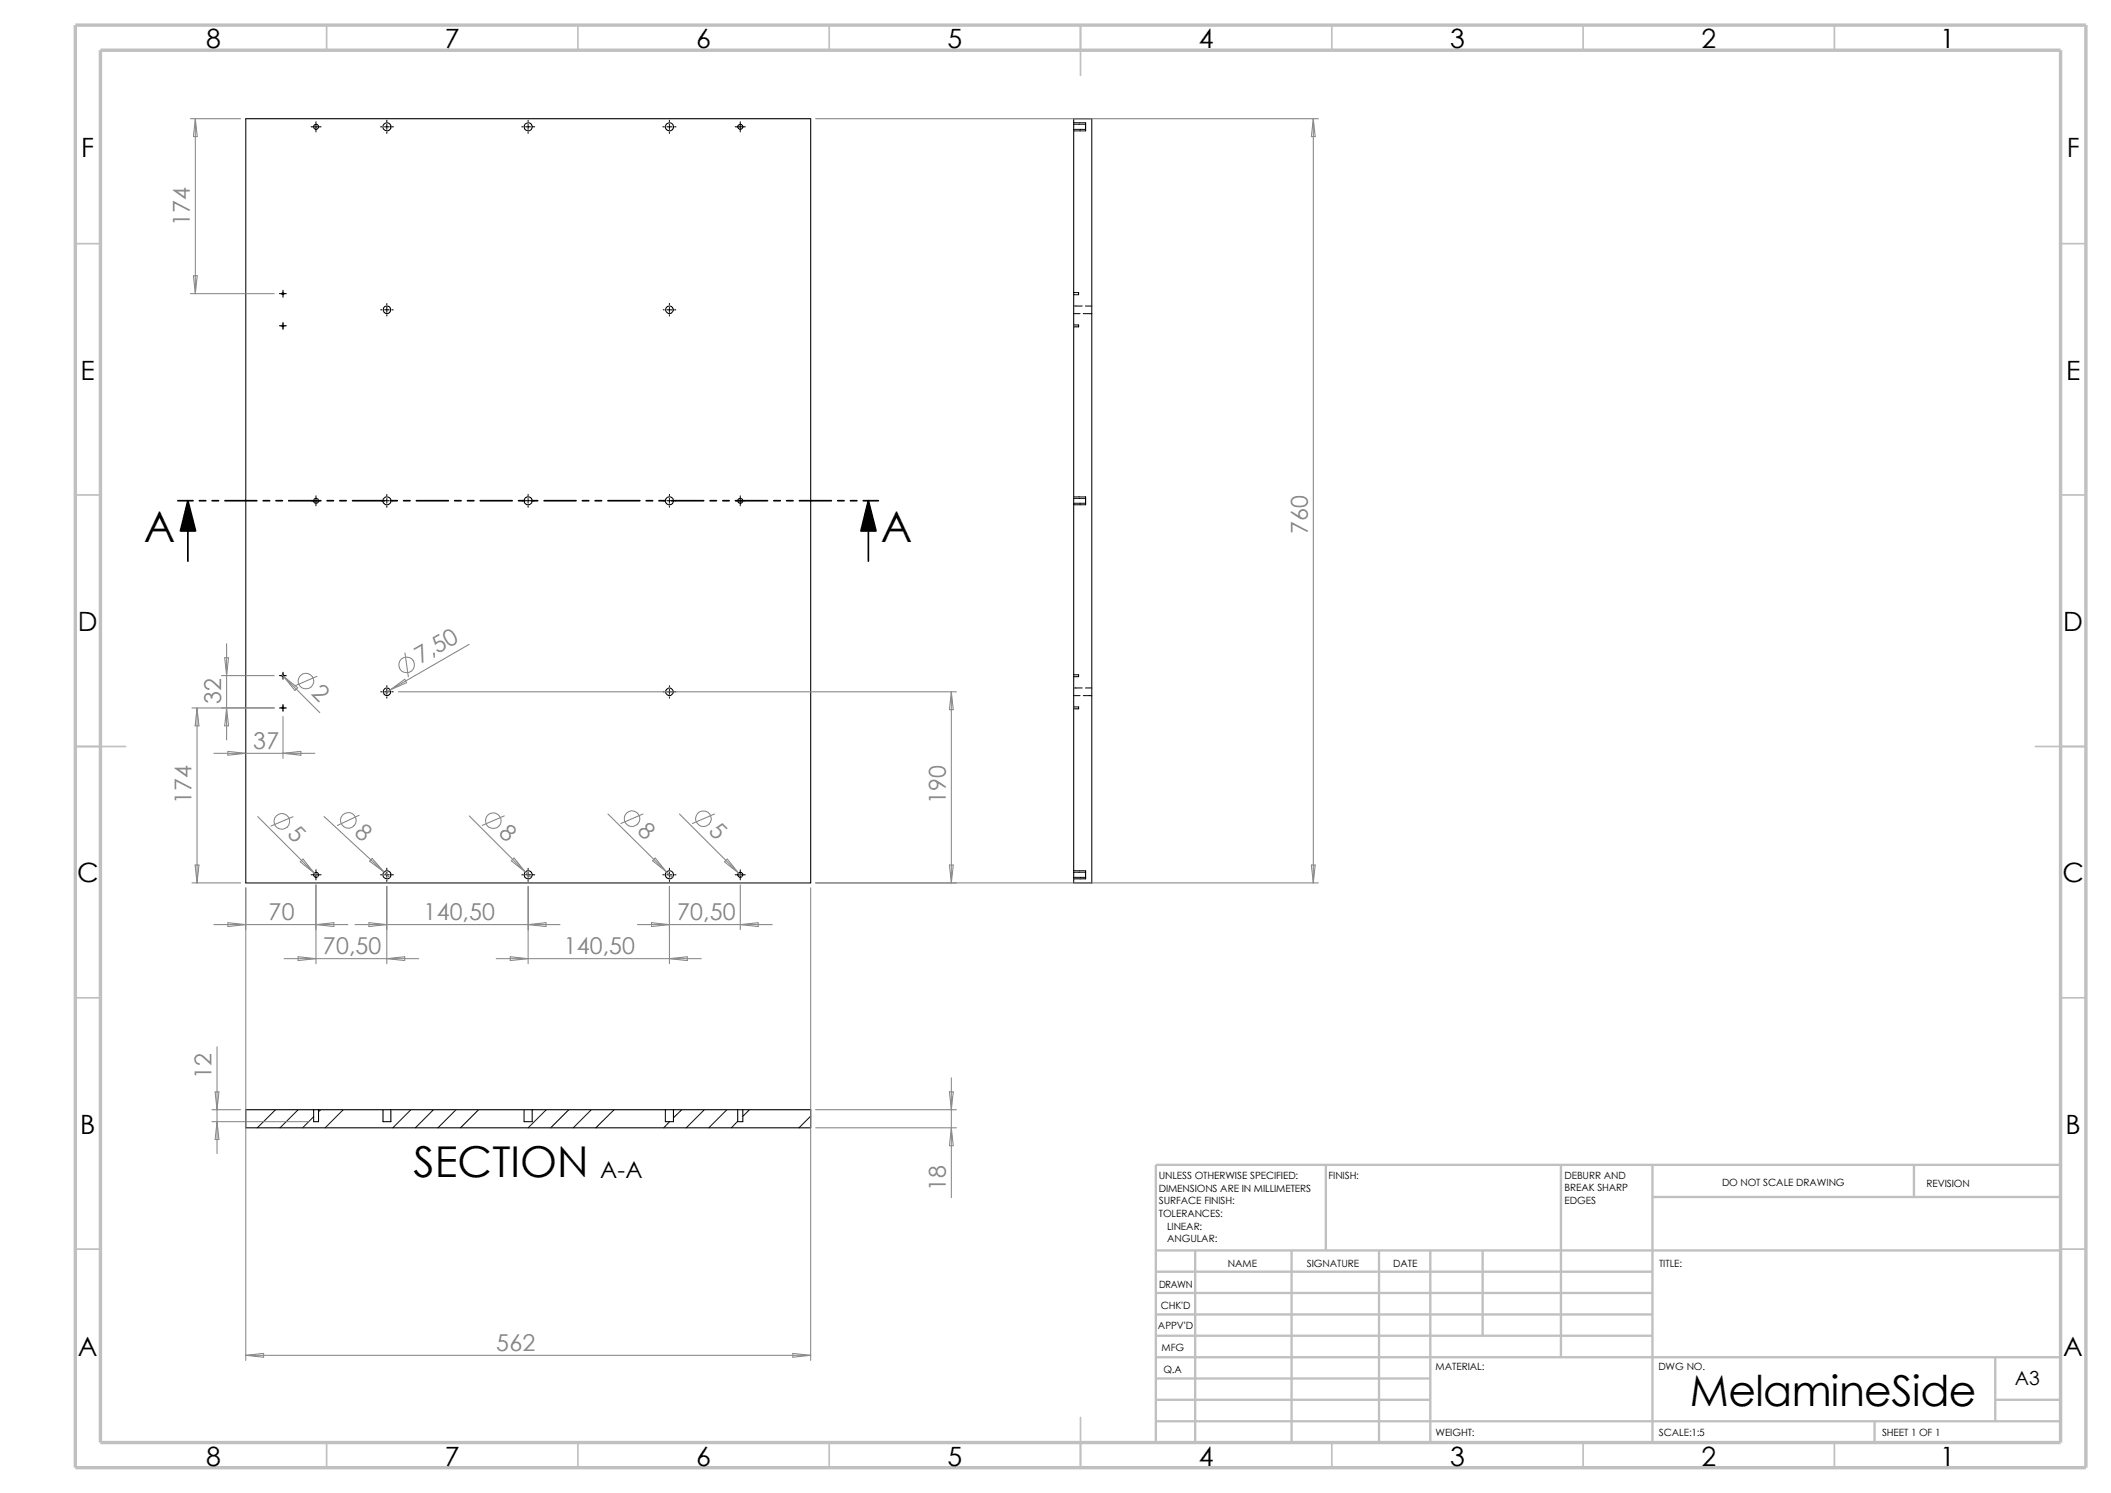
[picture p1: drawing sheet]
<svg xmlns="http://www.w3.org/2000/svg" width="420mm" height="297mm" viewBox="0 0 420 297" stroke-linecap="round" stroke-linejoin="round" font-family="sans-serif">
<g fill="none" stroke="#c0c0c0" stroke-width=".34">
<path d="M65 5v5M115 5v5M165 5v5M215 5v10M265 5v5M315 5v5M365 5v5M15 48.5h5M410 48.5h5M15 98.5h5M410 98.5h5M15 148.5h10"/>
<path d="M405 148.5h10M15 198.5h5M410 198.5h5M15 248.5h5M410 248.5h5M65 287v5M115 287v5M165 287v5M215 282v10M265 287v5M315 287v5M365 287v5"/>
</g>
<g fill="none" stroke="#c0c0c0" stroke-width=".47">
<path d="M263.8 231.7v17.1M310.6 231.7v38.3M328.8 231.7v55.3M328.8 238.1h81.2M380.8 231.7v6.4M410 231.7h-180v55.3M230 248.8h180M230 257.2h98.8M230 253h98.8M237.8 248.8v38.2M257 248.8v38.2M274.4 248.8v38.2"/>
<path d="M284.6 248.8v38.2M295 248.8v16.9M230 265.7h98.8M230 261.5h98.8M230 278.5h54.6M230 274.2h54.6M230 270h180M397 278.5h13M397 270v12.7M230 282.7h180M373 282.7v4.3"/>
</g>
<path d="M15 5h400v287h-400zM20 10h390v277h-390z" fill="none" stroke="#c0c0c0" stroke-width=".68" stroke-linecap="butt"/>
<g fill="none" stroke="#000" stroke-width=".21">
<path d="M48.9 23.6h112.4v152h-112.4zM213.6 23.6h3.6v152h-3.6zM62.4 220.8h-13.5v3.6h112.4v-3.6h-13.5M62.4 220.8v2.3h1v-2.3M62.4 220.8h1M63.4 220.8h12.8M76.2 220.8v2.3h1.6v-2.3M76.2 220.8h1.6M77.8 220.8h26.5M104.3 220.8v2.3h1.6v-2.3M104.3 220.8h1.6M105.9 220.8h26.5"/>
<path d="M132.4 220.8h1.6M132.4 220.8v2.3h1.6v-2.3M134 220.8h12.8M146.8 220.8v2.3h1v-2.3M146.8 220.8h1"/>
<circle cx="62.9" cy="25.2" r=".49"/>
<circle cx="77" cy="25.2" r=".79"/>
<circle cx="105.1" cy="25.2" r=".79"/>
<circle cx="133.2" cy="25.2" r=".79"/>
<circle cx="147.3" cy="25.2" r=".49"/>
<circle cx="56.3" cy="58.4" r=".2"/>
<circle cx="56.3" cy="64.8" r=".2"/>
<circle cx="77" cy="61.6" r=".75"/>
<circle cx="133.2" cy="61.6" r=".75"/>
<circle cx="62.9" cy="99.6" r=".49"/>
<circle cx="77" cy="99.6" r=".8"/>
<circle cx="105.1" cy="99.6" r=".8"/>
<circle cx="133.2" cy="99.6" r=".8"/>
<circle cx="147.3" cy="99.6" r=".49"/>
<circle cx="56.3" cy="134.4" r=".2"/>
<circle cx="77" cy="137.6" r=".75"/>
<circle cx="133.2" cy="137.6" r=".75"/>
<circle cx="56.3" cy="140.8" r=".2"/>
<circle cx="62.9" cy="174" r=".49"/>
<circle cx="77" cy="174" r=".79"/>
<circle cx="105.1" cy="174" r=".79"/>
<circle cx="133.2" cy="174" r=".79"/>
<circle cx="147.3" cy="174" r=".49"/>
</g>
<g fill="none" stroke="#000" stroke-width=".2">
<path d="M61.9 25.2h2M62.9 24.2v2M75.7 25.2h.3M76.5 25.2h1M77 23.9v.3M77 24.7v1M77 26.2v.3M78 25.2h.3M103.8 25.2h.3M104.6 25.2h1M105.1 23.9v.3M105.1 24.7v1"/>
<path d="M105.1 26.2v.3M106.1 25.2h.3M131.9 25.2h.3M132.7 25.2h1M133.2 23.9v.3M133.2 24.7v1M133.2 26.2v.3M134.2 25.2h.3M146.3 25.2h2M147.3 24.2v2M213.6 24.4h2.4v1.6h-2.4M213.6 25.7h2.4"/>
<path d="M213.6 24.7h2.4M55.6 58.4h1.4M56.3 57.7v1.4M213.6 58.2h1v.4h-1M55.6 64.8h1.4M56.3 64.1v1.4M75.7 61.6h.3M76.5 61.6h1M77 60.4v.2M77 61.1v1M77 62.6v.3M78 61.6h.2"/>
<path d="M132 61.6h.2M132.7 61.6h1M133.2 60.4v.2M133.2 61.1v1M133.2 62.6v.3M134.2 61.6h.3M213.6 64.6h1v.4h-1M213.6 62.4h1.3M213.6 60.9h1.7M215.5 62.4h1.7M215.9 60.9h1.3M61.9 99.6h2"/>
<path d="M62.9 98.6v2M75.7 99.6h.3M76.5 99.6h1M77 98.3v.3M77 99.1v1M78 99.6h.3M103.8 99.6h.3M104.6 99.6h1M105.1 98.3v.3M105.1 99.1v1M106.1 99.6h.3M131.9 99.6h.3"/>
<path d="M132.7 99.6h1M133.2 98.3v.3M133.2 99.1v1M134.2 99.6h.3M146.3 99.6h2M147.3 98.6v2M213.6 98.8h2.4v1.6h-2.4M213.6 99.1h2.4M77 100.6v.3M105.1 100.6v.3M133.2 100.6v.3M213.6 100.1h2.4"/>
<path d="M55.6 134.4h1.4M56.3 133.7v1.4M75.7 137.6h.3M76.5 137.6h1M77 136.4v.2M77 137.1v1M77 138.6v.3M78 137.6h.2M132 137.6h.2M132.7 137.6h1M133.2 136.4v.2M133.2 137.1v1"/>
<path d="M133.2 138.6v.3M134.2 137.6h.3M213.6 134.2h1v.4h-1M213.6 138.4h1.3M213.6 136.9h1.7M215.5 138.4h1.7M215.9 136.9h1.3M55.6 140.8h1.4M56.3 140.1v1.4M213.6 140.6h1v.4h-1M61.9 174h2M62.9 173v2"/>
<path d="M75.7 174h.3M76.5 174h1M77 172.7v.3M77 173.5v1M77 175v.3M78 174h.3M103.8 174h.3M104.6 174h1M105.1 172.7v.3M105.1 173.5v1M105.1 175v.3M106.1 174h.3"/>
<path d="M131.9 174h.3M132.7 174h1M133.2 172.7v.3M133.2 173.5v1M133.2 175v.3M134.2 174h.3M146.3 174h2M147.3 173v2M213.6 173.2h2.4v1.6h-2.4M213.6 174.5h2.4M213.6 173.5h2.4M54.8 220.8l-3.6 3.6"/>
<path d="M59.3 220.8l-3.6 3.6M62.4 222.2l-2.2 2.2M63.8 220.8l-.4 .3M68.3 220.8l-3.6 3.6M81.7 220.8l-3.6 3.6M86.2 220.8l-3.6 3.6M90.7 220.8l-3.6 3.6M95.2 220.8l-3.6 3.6M108.7 220.8l-3.6 3.6M113.2 220.8l-3.6 3.6M117.6 220.8l-3.6 3.6M122.2 220.8l-3.7 3.6"/>
<path d="M133.2 223.1l-1.2 1.3M135.6 220.8l-1.6 1.6M140.1 220.8l-3.6 3.6M144.6 220.8l-3.6 3.6M146.8 223.1l-1.3 1.3M149.1 220.8l-1.3 1.3M161.3 222l-2.3 2.4"/>
</g>
<g fill="none" stroke="#808080" stroke-width=".2">
<path d="M37.9 23.6h10M38.9 23.6l.3 3.6h-.7zM38.9 23.6v34.8M162.3 23.6h100M261.3 23.6v152M261.3 23.6l.4 3.6h-.8zM37.9 58.4h16.7M38.5 54.9h.7l-.3 3.5zM44.1 134.4h10.5M44.7 130.9h.8l-.4 3.5zM45.1 128.1v19.1M56.1 134.3l7.5 7.5"/>
<path d="M56.4 134.6l2.8 2.2-.5 .6zM63.1 134.5l-4.4 1.9M77.6 137.2l2.9-2.1 .4 .7zM77.6 137.2l-1.3 .8M79.2 137.6h111.1M80.6 129.9l.6 4.7M93.3 128.2l-15.7 9M189.3 137.6v38M189.3 137.6l.4 3.6h-.8zM38.2 140.8h16.4M39.2 140.8l.4 3.6h-.8zM39.2 140.8v34.8"/>
<path d="M42.5 149.9h20.2M45.1 140.8l.4 3.6h-.8zM45.3 149.5l3.6 .4-3.6 .3zM56.3 142.5v8.4M56.3 149.9l3.6-.4v.7zM38.2 175.6h9.7M38.8 172.1h.8l-.4 3.5zM48.9 176.6v94M51.3 162.4l11.2 11.3M58.3 162.5l-4.4 1.8M60.3 170.9l2.2 2.8-2.8-2.3zM62.5 173.7l.7 .7"/>
<path d="M62.9 176v15.7M64.5 162.4l11.9 11.1M71.5 162.2l-4.4 2M74 170.8l2.4 2.7-2.9-2.2zM76.4 173.5l1.2 1.1M77 176.3v15.4M93.3 162.3l11.2 11.2M100.3 162.3l-4.4 1.9M102.3 170.7l2.2 2.8-2.8-2.3zM104.5 173.5l1.2 1.1M105.1 176.3v15.4M120.9 161.9l11.7 11.6"/>
<path d="M127.9 161.9l-4.4 1.9M130.3 170.7l2.3 2.8-2.8-2.3zM132.6 173.5l1.1 1.1M133.2 176.3v15.4M135.2 161.9l11.7 11.8M142.2 161.9l-4.4 1.9M144.1 171.4l.6-.5 2.2 2.8zM146.9 173.7l.7 .7M147.3 176v9M161.3 176.6v94M162.3 175.6h100M188.9 172.1h.8l-.4 3.5z"/>
<path d="M260.9 172.1h.8l-.4 3.5zM42.5 183.9h26.7M45.3 183.6l3.6 .3-3.6 .4zM56.5 190.7h26.8M59.3 190.3l3.6 .4-3.6 .4zM62.9 183.9l3.5-.3v.7zM70.6 183.9h40.8M73.4 183.6l3.6 .3-3.6 .4zM77 190.7l3.5-.4v.8zM98.7 190.7h40.8M101.5 190.3l3.6 .4-3.6 .4zM105.1 183.9l3.5-.3v.7z"/>
<path d="M126.8 183.9h26.8M129.6 183.6l3.6 .3-3.6 .4zM133.2 190.7l3.5-.4v.8zM147.3 183.9l3.5-.3v.7zM42.8 217.2h.8l-.4 3.6zM43.2 208.2v21.3M188.9 217.2h.8l-.4 3.6zM189.3 214.4v23.9M42.2 223.1h19.2M42.2 220.8h5.7M43.2 223.1l.4 3.6h-.8zM162.3 220.8h28"/>
<path d="M162.3 224.4h28M189.3 224.4l.4 3.5h-.8zM48.9 269.6h112.4M48.9 269.6l3.6-.4v.8zM157.7 269.2l3.6 .4-3.6 .4z"/>
<circle cx="60.9" cy="135.5" r="1.57"/>
<circle cx="80.9" cy="132.3" r="1.56"/>
<circle cx="56.1" cy="163.4" r="1.57"/>
<circle cx="69.3" cy="163.2" r="1.56"/>
<circle cx="98.2" cy="163.3" r="1.56"/>
<circle cx="125.7" cy="162.9" r="1.55"/>
<circle cx="139.9" cy="162.9" r="1.56"/>
</g>
<path d="M37.4 99.6l1.5 6h-3zM172.8 99.6l1.5 6h-3z" fill="#000" stroke="#000" stroke-width=".34"/>
<g fill="none" stroke="#000" stroke-width=".34">
<path d="M35.4 99.6h3M37.4 99.6v12M39.7 99.6h1.2M42.2 99.6h1.3M44.7 99.6h6.4M52.4 99.6h1.2M54.9 99.6h1.3M57.4 99.6h6.4M65.1 99.6h1.2M67.6 99.6h1.3M70.1 99.6h6.4M77.8 99.6h1.2"/>
<path d="M80.3 99.6h1.3M82.8 99.6h6.4M90.5 99.6h1.2M93 99.6h1.3M95.5 99.6h6.4M103.2 99.6h1.2M105.7 99.6h1.3M108.2 99.6h6.4M115.9 99.6h1.2M118.4 99.6h1.3M120.9 99.6h6.4M128.6 99.6h1.2"/>
<path d="M131.1 99.6h1.3M133.6 99.6h6.4M141.3 99.6h1.2M143.8 99.6h1.3M146.3 99.6h6.4M154 99.6h1.2M156.5 99.6h1.3M159 99.6h6.4M166.7 99.6h1.2M169.2 99.6h1.3M171.7 99.6h3.1M172.8 99.6v12"/>
</g>
<g font-size="8.5">
<text x="28.6" y="107.8">A</text>
<text x="175.3" y="107.8">A</text>
<text x="82.3" y="234.2">SECTION</text>
<text x="336.2" y="279.7">MelamineSide</text>
</g>
<g font-size="5.3">
<text x="41" y="9.6">8</text>
<text x="88.5" y="9.6">7</text>
<text x="138.5" y="9.6">6</text>
<text x="188.5" y="9.6">5</text>
<text x="238.5" y="9.6">4</text>
<text x="288.5" y="9.6">3</text>
<text x="338.5" y="9.6">2</text>
<text x="386" y="9.6">1</text>
<text x="16.2" y="31.3">F</text>
<text x="411.2" y="31.3">F</text>
<text x="16" y="75.6">E</text>
<text x="411" y="75.6">E</text>
<text x="15.5" y="125.6">D</text>
<text x="410.5" y="125.6">D</text>
<text x="15.3" y="175.6">C</text>
<text x="410.3" y="175.6">C</text>
<text x="16" y="225.6">B</text>
<text x="411" y="225.6">B</text>
<text x="15.5" y="269.8">A</text>
<text x="410.5" y="269.8">A</text>
<text x="41" y="291.6">8</text>
<text x="88.5" y="291.6">7</text>
<text x="138.5" y="291.6">6</text>
<text x="188.5" y="291.6">5</text>
<text x="238.5" y="291.6">4</text>
<text x="288.5" y="291.6">3</text>
<text x="338.5" y="291.6">2</text>
<text x="386" y="291.6">1</text>
</g>
<g font-size="4.6" fill="#808080">
<text x="37.8" y="44.9" transform="rotate(-90 37.8 44.9)">174</text>
<text x="260.2" y="106.3" transform="rotate(-90 260.2 106.3)">760</text>
<text x="83.7" y="132.1" transform="rotate(-30 83.7 132.1)">7,50</text>
<text x="44" y="140" transform="rotate(-90 44 140)">32</text>
<text x="61.8" y="138.1" transform="rotate(45 61.8 138.1)">2</text>
<text x="50.4" y="148.9">37</text>
<text x="38.1" y="160" transform="rotate(-90 38.1 160)">174</text>
<text x="188.2" y="160" transform="rotate(-90 188.2 160)">190</text>
<text x="57" y="166" transform="rotate(45 57 166)">5</text>
<text x="70.3" y="165.8" transform="rotate(43 70.3 165.8)">8</text>
<text x="99" y="165.9" transform="rotate(45 99 165.9)">8</text>
<text x="126.7" y="165.5" transform="rotate(45 126.7 165.5)">8</text>
<text x="140.8" y="165.5" transform="rotate(45 140.8 165.5)">5</text>
<text x="53.4" y="183">70</text>
<text x="84.3" y="183">140,50</text>
<text x="134.7" y="183">70,50</text>
<text x="64.2" y="189.8">70,50</text>
<text x="112.1" y="189.8">140,50</text>
<text x="42.1" y="214.7" transform="rotate(-90 42.1 214.7)">12</text>
<text x="188.2" y="237" transform="rotate(-90 188.2 237)">18</text>
<text x="98.7" y="268.7">562</text>
</g>
<text font-size="4.6" x="119.4" y="234.3">A-A</text>
<text font-size="3.9" x="400.9" y="275.5">A3</text>
<g font-size="2">
<text x="230.5" y="234.6">UNLESS OTHERWISE SPECIFIED:</text>
<text x="230.5" y="237.1">DIMENSIONS ARE IN MILLIMETERS</text>
<text x="230.5" y="239.6">SURFACE FINISH:</text>
<text x="264.3" y="234.6">FINISH:</text>
<text x="311.3" y="239.5">EDGES</text>
<text x="311.3" y="234.5">DEBURR AND</text>
<text x="311.3" y="237">BREAK SHARP</text>
<text x="342.6" y="236">DO NOT SCALE DRAWING</text>
<text x="383.3" y="236.2">REVISION</text>
<text x="230.5" y="242.1">TOLERANCES:</text>
<text x="232.2" y="244.6">LINEAR:</text>
<text x="232.2" y="247.1">ANGULAR:</text>
<text x="260" y="252">SIGNATURE</text>
<text x="277.2" y="252">DATE</text>
<text x="330.1" y="252">TITLE:</text>
<text x="230.6" y="256.2">DRAWN</text>
<text x="244.3" y="252.1">NAME</text>
<text x="230.9" y="260.4">CHK'D</text>
<text x="230.4" y="264.5">APPV'D</text>
<text x="231.1" y="268.8">MFG</text>
<text x="231.5" y="273.1">Q.A</text>
<text x="285.6" y="272.5">MATERIAL:</text>
<text x="329.9" y="272.5">DWG NO.</text>
<text x="285.6" y="285.6">WEIGHT:</text>
<text x="330" y="285.6">SCALE:1:5</text>
<text x="374.4" y="285.6">SHEET 1 OF 1</text>
</g>
</svg>
